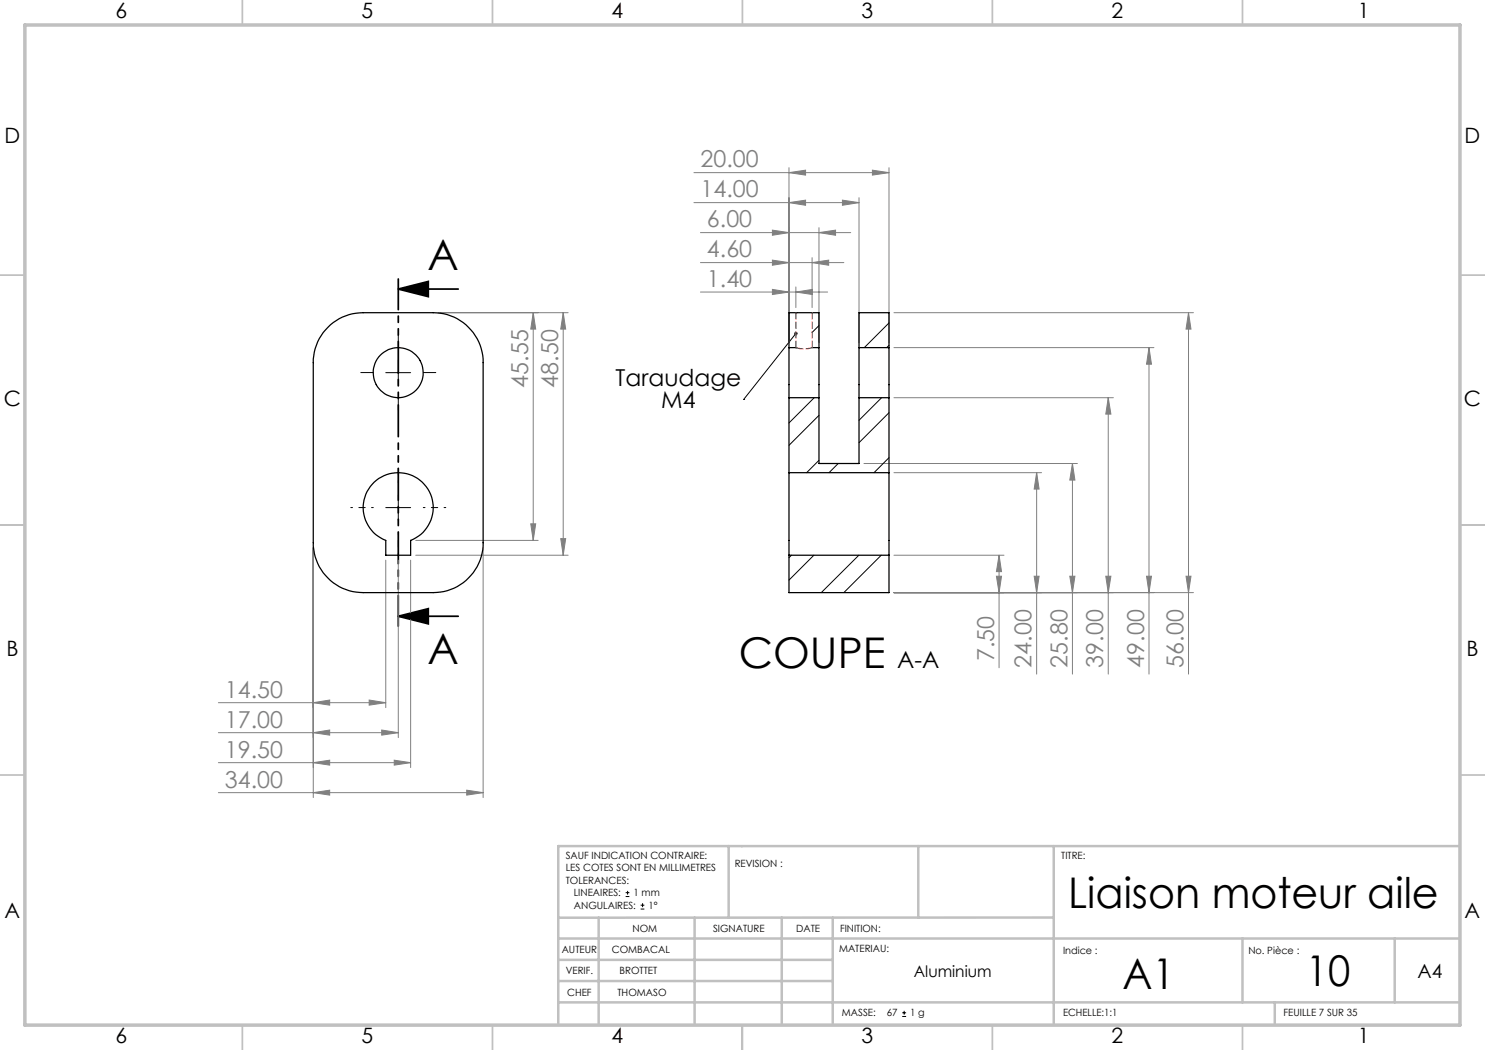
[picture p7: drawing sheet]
<svg xmlns="http://www.w3.org/2000/svg" width="297mm" height="210mm" viewBox="0 0 297 210" stroke-linecap="round" stroke-linejoin="round" font-family="sans-serif">
<g fill="none" stroke="#000" stroke-width=".2">
<path d="M77.2 74.5h4.9M79.7 72v5M148.7 79.9h.1M159.2 66.7l-10.5 13.2M79.7 99v5M77.2 101.5h4.9M125.1 179.3h.8M125.1 178.5h.8M125.5 178.2v.7M128.1 181.8h.8M128.1 181h.8M128.5 180.6v.8"/>
<path d="M180.4 203.3h.8M180.4 202.6h.8M180.8 202.2v.7"/>
</g>
<path d="M79.7 57.8h12M79.7 57.8l6-1.5v3zM79.7 123.3h12M79.7 123.3l6-1.6v3.1z" fill="none" stroke="#000" stroke-width=".35"/>
<g fill="none" stroke="#808080" stroke-width=".2">
<path d="M138.8 34.5h39M157.8 34.5l3.3-.5v1zM157.8 33.5v35M171.8 39.5v29M174.5 34l3.3 .5-3.3 .5zM177.8 33.5v35M138.8 40.5h33M140.1 58.4h25.4M140.1 52.5h28.7M140.1 46.5h30M154.5 57.9l3.3 .5-3.3 .5zM154.5 52l3.3 .5-3.3 .5z"/>
<path d="M154.5 46l3.3 .5-3.3 .6zM157.8 40.5l3.3-.5v1.1zM159.2 58.4l3.3-.5v1zM159.2 57.4v4.1M162.4 52.5l3.3-.5v1zM162.4 51.5v10M163.8 46.5l3.3-.5v1.1zM163.8 45.5v23M168.5 40l3.3 .5-3.3 .6zM87.6 62.5h26M106.6 62.5l.5 3.3h-.9zM106.6 62.5v45.6"/>
<path d="M112.6 62.5l.5 3.3h-1zM112.6 62.5v48.5M178.8 79.5h43.9M178.8 69.5h52M178.8 62.5h59.9M221.7 79.5v55.3M221.7 79.5l.5 3.3h-1zM229.8 69.5v65.3M229.8 69.5l.5 3.3h-1zM237.7 62.5v72.3M237.7 62.5l.5 3.3h-1zM172.8 92.7h42.7"/>
<path d="M178.8 94.5h29.5M207.3 94.5v40.3M207.3 94.5l.5 3.3h-1zM214.5 92.7v42.1M214.5 92.7l.5 3.3h-1zM62.7 109.5v50M77.2 112v29.5M79.7 112v35.5M82.1 112v41.5M83.1 111h30.5M83.1 108.1h24.5M96.6 109.5v50"/>
<path d="M106.2 104.8h.9l-.5 3.3zM112.1 107.7h1l-.5 3.3zM178.8 118.5h59.9M178.8 111h22M199.3 115.2h1l-.5 3.3zM199.8 111v22.6M199.8 111l.5 3.3h-1zM206.8 115.2h1l-.5 3.3zM214 115.2h1l-.5 3.3zM221.2 115.2h1l-.5 3.3zM229.3 115.2h1l-.5 3.3zM237.2 115.2h1l-.5 3.3z"/>
<path d="M43.7 140.5h33.5M43.7 146.5h36M43.7 152.5h38.4M43.7 158.5h52.9M62.7 140.5l3.2-.5v1zM62.7 146.5l3.2-.5v1zM62.7 152.5l3.2-.5v1zM62.7 158.5l3.2-.5v1zM73.8 140l3.4 .5-3.4 .5zM76.3 146l3.4 .5-3.4 .5zM78.8 152l3.3 .5-3.3 .5zM93.3 158l3.3 .5-3.3 .5z"/>
</g>
<path d="M79.7 96.5v-4.5M74.7 101.5h-4.5M79.7 106.5v4.5M84.7 101.5h4.5" fill="none" stroke="#000" stroke-width=".2" stroke-dasharray="30.5 1.3 1.3 1.3" stroke-dashoffset="30.1"/>
<path d="M74.7 74.5h-2.5M79.7 69.5v-2.5M79.7 79.5v2.5M84.7 74.5h2.5" fill="none" stroke="#000" stroke-width=".2" stroke-dasharray="30.5 1.3 1.3 1.3"/>
<path d="M79.7 55.8v69.4" fill="none" stroke="#000" stroke-width=".35" stroke-dasharray="6.3 1.3 1.3 1.3 1.3 1.3" stroke-dashoffset=".2"/>
<path d="M148.4 169.2v.3" fill="none" stroke="#c0c0c0" stroke-width=".2"/>
<g fill="none" stroke="#c0c0c0" stroke-width=".35">
<path d="M48.5 0v5M98.5 0v5M148.5 0v5M198.5 0v5M248.5 0v5M0 55h5M292 55h5.1M0 105h5M292 105h5.1M0 155h5M292 155h5.1M48.5 205v5.1"/>
<path d="M98.5 205v5.1M148.4 205v5.1M148.5 205v5.1M198.5 205v5.1M248.5 205v5.1"/>
</g>
<g fill="none" stroke="#c0c0c0" stroke-width=".5">
<path d="M145.7 169.2v14.3M183.7 169.2v14.3M210.7 169.2v35.5M291.9 169.2h-180.2v35.5M111.9 196.2h54.6M111.9 192h54.6M111.9 187.7h180M119.7 183.5v21.2M138.9 183.5v21.2M156.4 183.5v21.2M166.5 183.5v21.2M210.7 183.5h-98.8"/>
<path d="M248.5 187.7v12.8M278.9 187.7v12.8M111.9 200.5h180M255 200.5v4.2"/>
</g>
<path d="M5 5h287v200h-287z" fill="none" stroke="#c0c0c0" stroke-width=".7"/>
<g fill="#000">
<path d="M159 66.4l.4 .1-.2 .2 .2-.2a.34 .34 0 0 1 0 .5 .34 .34 0 0 1-.5-.1 .34 .34 0 0 1 .1-.5z"/>
<path d="M79.7 57.8l6-1.5v3zM79.7 123.3l6-1.6v3.1z"/>
</g>
<g fill="#808080">
<path d="M154.5 57.9l3.3 .5-3.3 .5zM159.2 58.4l3.3-.5v1zM154.5 52l3.3 .5-3.3 .5zM162.4 52.5l3.3-.5v1zM154.5 46l3.3 .5-3.3 .6zM163.8 46.5l3.3-.5v1.1zM157.8 40.5l3.3-.5v1.1zM168.5 40l3.3 .5-3.3 .6zM157.8 34.5l3.3-.5v1zM174.5 34l3.3 .5-3.3 .5z"/>
<path d="M62.7 140.5l3.2-.5v1zM73.8 140l3.4 .5-3.4 .5zM62.7 146.5l3.2-.5v1zM76.3 146l3.4 .5-3.4 .5zM62.7 152.5l3.2-.5v1zM78.8 152l3.3 .5-3.3 .5zM62.7 158.5l3.2-.5v1zM93.3 158l3.3 .5-3.3 .5z"/>
<path d="M199.3 115.2h1l-.5 3.3zM199.8 111l.5 3.3h-1zM206.8 115.2h1l-.5 3.3zM207.3 94.5l.5 3.3h-1zM214 115.2h1l-.5 3.3zM214.5 92.7l.5 3.3h-1zM221.2 115.2h1l-.5 3.3zM221.7 79.5l.5 3.3h-1zM229.3 115.2h1l-.5 3.3zM229.8 69.5l.5 3.3h-1zM237.2 115.2h1l-.5 3.3zM237.7 62.5l.5 3.3h-1z"/>
<path d="M112.6 62.5l.5 3.3h-1zM112.1 107.7h1l-.5 3.3zM106.6 62.5l.5 3.3h-.9zM106.2 104.8h.9l-.5 3.3z"/>
</g>
<g fill="none" stroke="#000" stroke-width=".25">
<path d="M65.6 65.5a9.7 9.7 0 0 1 7-3h14a10 10 0 0 1 10 10v36a10 10 0 0 1-10 10h-14a10 10 0 0 1-9.9-10v-36a10 10 0 0 1 2.9-7zM157.8 69.5l1.6 .1M157.8 69.5v10M157.8 69.5v-7h6v7M157.8 79.5v15M157.8 79.5h6M162.4 69.5h1.4M163.8 69.5v10M163.8 79.5v13.2h8v-13.2M171.8 69.5v10M171.8 69.5v-7h6v7M171.8 69.5h6"/>
<path d="M171.8 79.5h6M177.8 69.5v10M177.8 79.5v15M74.8 96.4a7 7 0 0 1 10.8 1.4 7 7 0 0 1-3.5 10.3v2.9h-4.9v-2.9a7 7 0 0 1-2.4-11.7zM157.8 94.5v24h20v-24M157.8 94.5h20M157.8 111h20"/>
<circle cx="79.6" cy="74.5" r="5"/>
</g>
<g fill="none" stroke="#000" stroke-width=".2">
<path d="M162.8 79.5l-5 5.1M163.8 65.1l-1.4 1.4M176.3 79.5l-4.5 4.6M177.8 64.6l-4.9 4.9M177.8 69.1l-.5 .4M163.8 92.1l-2.5 2.4M163.8 83.1l-6 6M167.6 92.7l-1.8 1.8M177.8 91.5l-3 3M177.8 82.5l-6 6M158.3 111l-.5 .5M162.8 111l-5 5"/>
<path d="M171.8 111l-7.5 7.5M176.2 111l-7.4 7.5M177.8 118.5h-.1"/>
</g>
<path d="M159.2 69.5v-7M159.4 69.6l1.6 .2 1.4-.3M162.4 62.5v7" fill="none" stroke="#f00" stroke-width=".25" stroke-dasharray="1.3 .6"/>
<g font-size="8.5">
<text x="85.5" y="54">A</text>
<text x="85.5" y="132.8">A</text>
<text x="147.7" y="133.7">COUPE</text>
<text x="213.6" y="181.7">Liaison moteur aile</text>
<text x="224.5" y="197.9">A1</text>
<text x="261.2" y="197.1">10</text>
</g>
<g font-size="4.7" fill="#808080">
<text x="140.1" y="33.5">20.00</text>
<text x="140.1" y="39.5">14.00</text>
<text x="141.4" y="45.5">6.00</text>
<text x="141.4" y="51.5">4.60</text>
<text x="141.4" y="57.4">1.40</text>
<text x="105.6" y="77.5" transform="rotate(-90 105.6 77.5)">45.55</text>
<text x="111.6" y="77.5" transform="rotate(-90 111.6 77.5)">48.50</text>
<text x="198.8" y="132.2" transform="rotate(-90 198.8 132.2)">7.50</text>
<text x="206.3" y="133.5" transform="rotate(-90 206.3 133.5)">24.00</text>
<text x="213.5" y="133.5" transform="rotate(-90 213.5 133.5)">25.80</text>
<text x="220.7" y="133.5" transform="rotate(-90 220.7 133.5)">39.00</text>
<text x="228.8" y="133.5" transform="rotate(-90 228.8 133.5)">49.00</text>
<text x="236.7" y="133.5" transform="rotate(-90 236.7 133.5)">56.00</text>
<text x="45" y="139.5">14.50</text>
<text x="45" y="145.5">17.00</text>
<text x="45" y="151.5">19.50</text>
<text x="45" y="157.5">34.00</text>
</g>
<g font-size="4.7">
<text x="123.1" y="77.1">Taraudage</text>
<text x="132.3" y="81.6">M4</text>
<text x="179.4" y="133.7">A-A</text>
</g>
<g font-size="4.2">
<text x="23.1" y="3.6">6</text>
<text x="72.3" y="3.6">5</text>
<text x="122.3" y="3.6">4</text>
<text x="172.3" y="3.6">3</text>
<text x="222.3" y="3.6">2</text>
<text x="271.6" y="3.6">1</text>
<text x=".9" y="28.6">D</text>
<text x="292.9" y="28.6">D</text>
<text x=".8" y="81.1">C</text>
<text x="292.8" y="81.1">C</text>
<text x="1.3" y="131.1">B</text>
<text x="293.3" y="131.1">B</text>
<text x=".9" y="183.6">A</text>
<text x="292.9" y="183.6">A</text>
<text x="23.1" y="208.6">6</text>
<text x="72.3" y="208.6">5</text>
<text x="122.3" y="208.6">4</text>
<text x="172.3" y="208.6">3</text>
<text x="222.3" y="208.6">2</text>
<text x="271.6" y="208.6">1</text>
</g>
<text font-size="3.9" x="283.5" y="195.6">A4</text>
<text font-size="3.2" x="182.8" y="195.5">Aluminium</text>
<g font-size="2">
<text x="113.1" y="171.8">SAUF INDICATION CONTRAIRE:</text>
<text x="146.9" y="173.3">REVISION :</text>
<text x="212.3" y="171.8">TITRE:</text>
<text x="113.1" y="174.3">LES COTES SONT EN MILLIMETRES</text>
<text x="113.1" y="176.8">TOLERANCES:</text>
<text x="114.8" y="179.3">LINEAIRES:</text>
<text x="126.7" y="179.3">1 mm</text>
<text x="114.8" y="181.8">ANGULAIRES:</text>
<text x="129.7" y="181.8">1°</text>
<text x="112.4" y="190.5">AUTEUR</text>
<text x="122.4" y="190.5">COMBACAL</text>
<text x="126.5" y="186.4">NOM</text>
<text x="142.6" y="186.4">SIGNATURE</text>
<text x="159.2" y="186.4">DATE</text>
<text x="167.8" y="190.3">MATERIAU:</text>
<text x="168" y="186.4">FINITION:</text>
<text x="212.6" y="190.7">Indice :</text>
<text x="249.7" y="190.7">No. Pièce :</text>
<text x="113.1" y="194.9">VERIF.</text>
<text x="123.9" y="194.9">BROTTET</text>
<text x="113.4" y="199.2">CHEF</text>
<text x="123.5" y="199.2">THOMASO</text>
<text x="168.4" y="203.3">MASSE:</text>
<text x="177.3" y="203.3">67</text>
<text x="182" y="203.3">1 g</text>
<text x="212.6" y="203.3">ECHELLE:1:1</text>
<text x="256.7" y="203.3">FEUILLE 7 SUR 35</text>
</g>
</svg>
